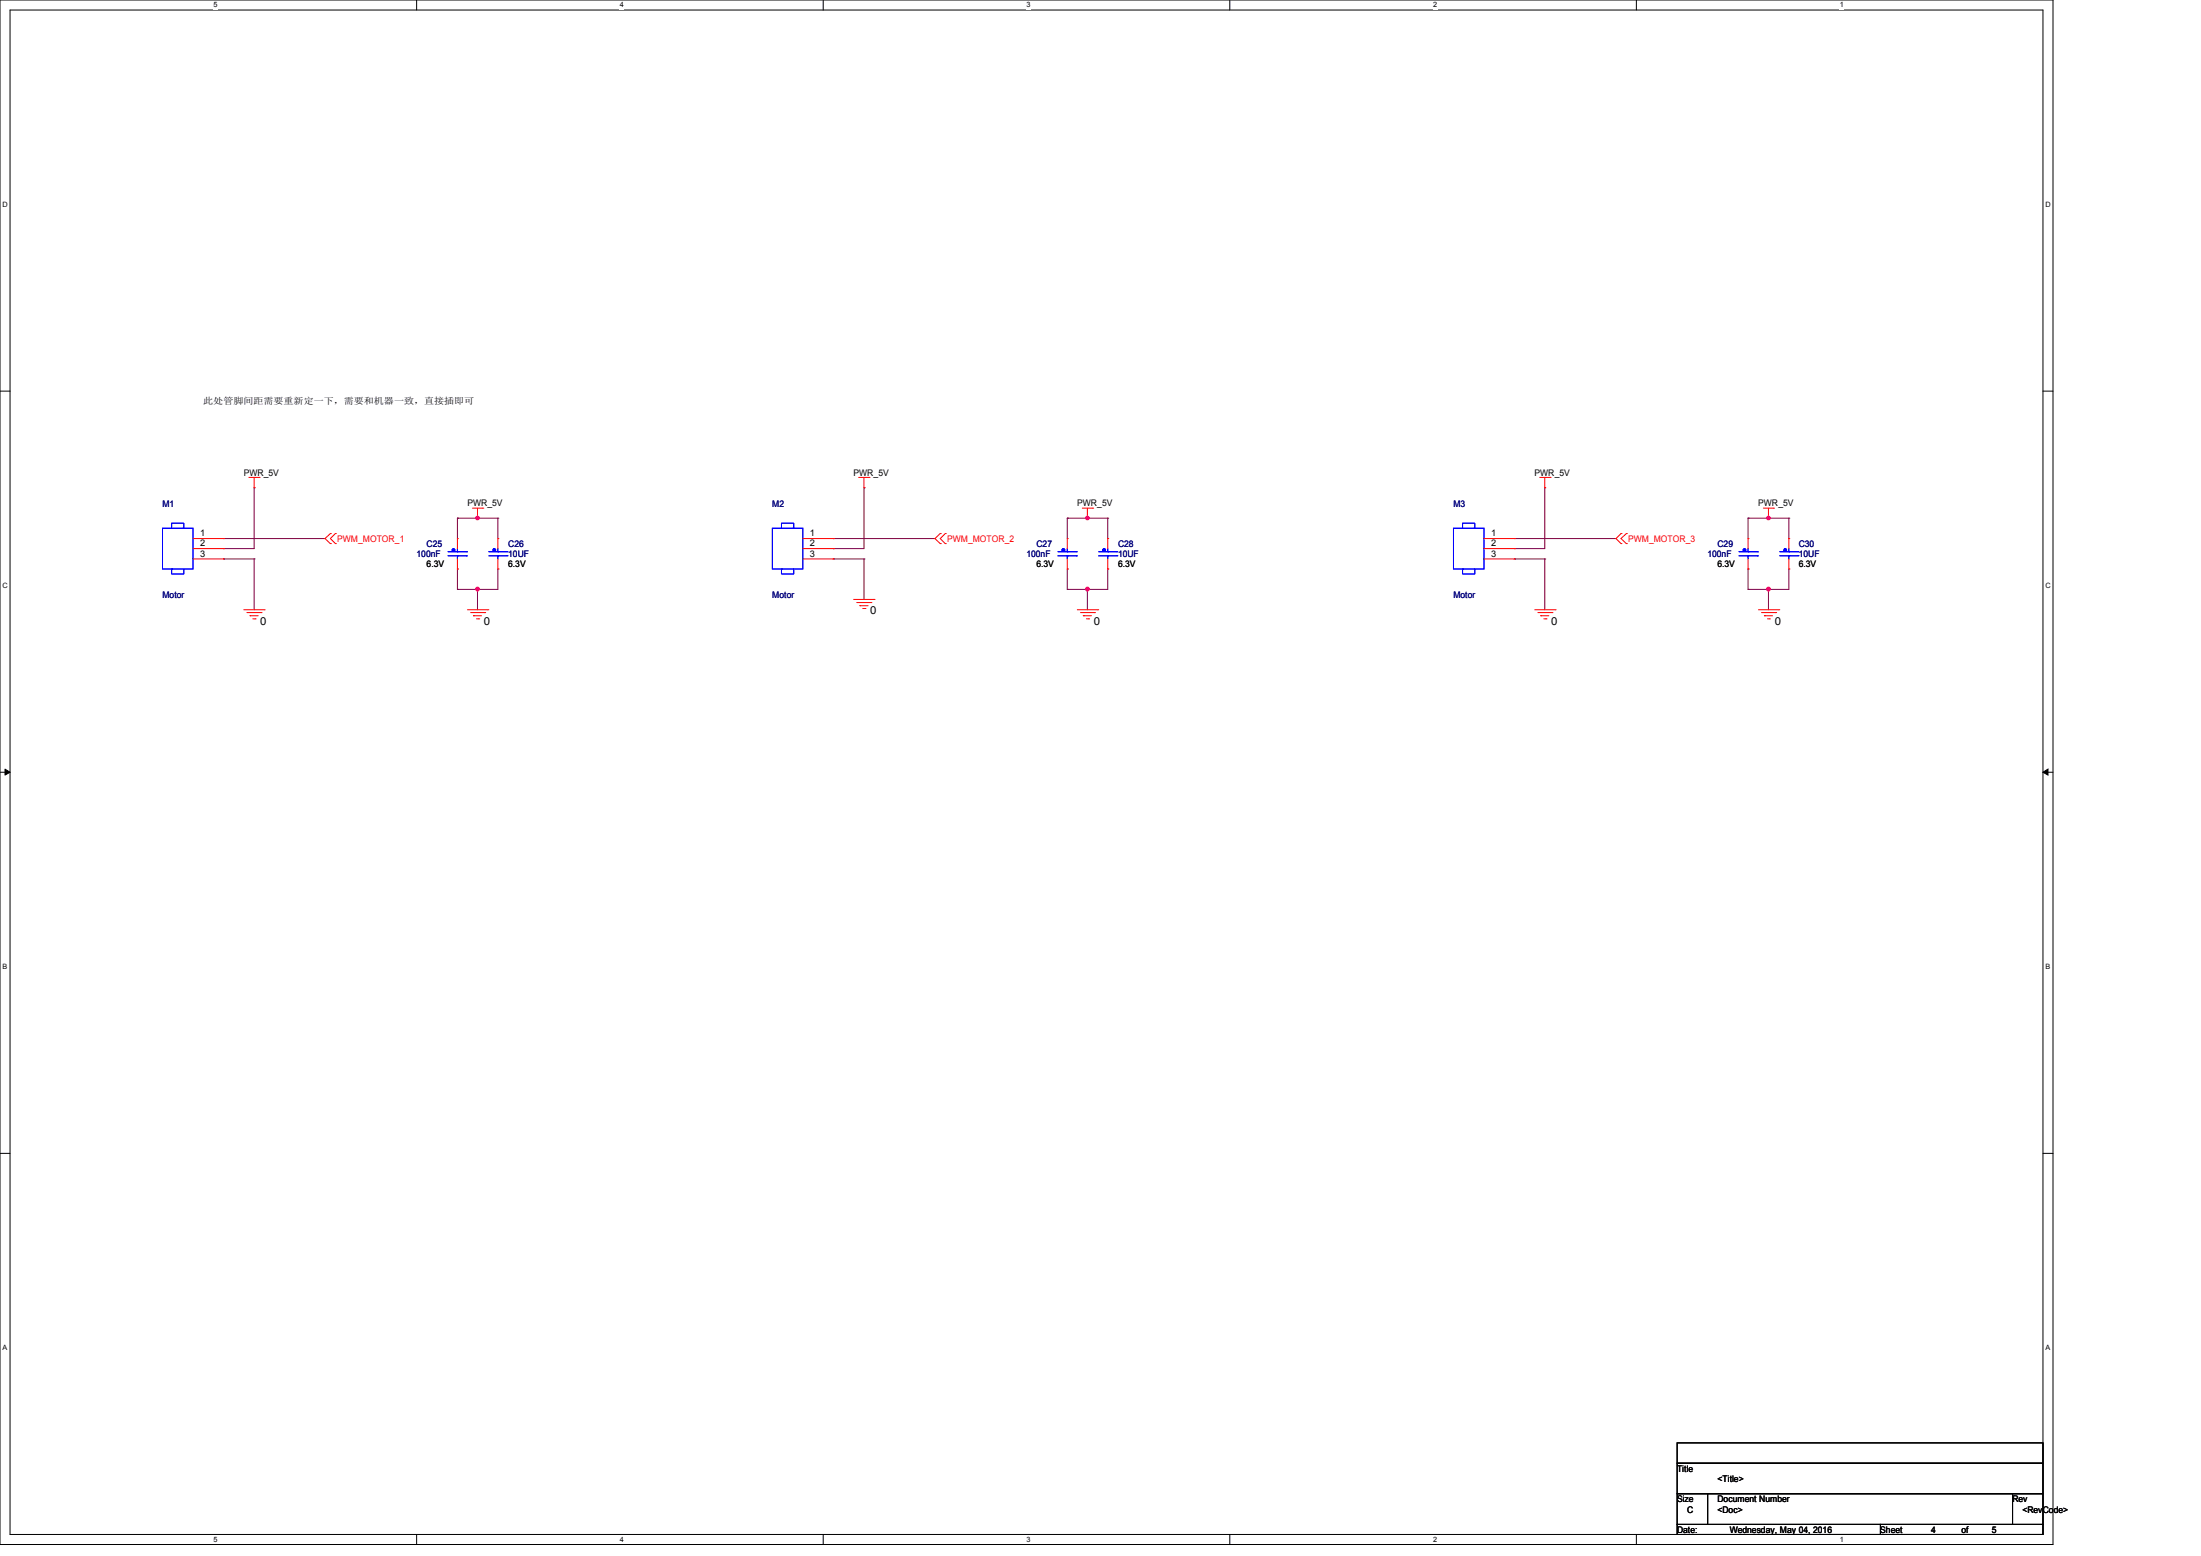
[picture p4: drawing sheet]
<svg xmlns="http://www.w3.org/2000/svg" width="297mm" height="210mm" viewBox="0 0 297 210" stroke-linecap="round" stroke-linejoin="round" font-family="sans-serif">
<path d="M0 0h277v208.4h-277zM1.4 1.4h274.3v205.7h-274.3z" fill="none" stroke="#000" stroke-width=".13"/>
<g fill="#fff">
<path d="M28.8 .1h.5v1.1h-.5z"/>
<path d="M28.8 207.2h.5v1.1h-.5z"/>
</g>
<path d="M56.2 0v1.4M56.2 207.1v1.3" fill="none" stroke="#000" stroke-width=".13"/>
<g fill="#fff">
<path d="M83.7 .1h.5v1.1h-.5z"/>
<path d="M83.7 207.2h.5v1.1h-.5z"/>
</g>
<path d="M111.1 0v1.4M111.1 207.1v1.3" fill="none" stroke="#000" stroke-width=".13"/>
<g fill="#fff">
<path d="M138.5 .1h.6v1.1h-.6z"/>
<path d="M138.5 207.2h.6v1.1h-.6z"/>
</g>
<path d="M165.9 0v1.4M165.9 207.1v1.3" fill="none" stroke="#000" stroke-width=".13"/>
<g fill="#fff">
<path d="M193.4 .1h.5v1.1h-.5z"/>
<path d="M193.4 207.2h.5v1.1h-.5z"/>
</g>
<path d="M220.8 0v1.4M220.8 207.1v1.3" fill="none" stroke="#000" stroke-width=".13"/>
<g fill="#fff">
<path d="M248.2 .1h.6v1.1h-.6z"/>
<path d="M248.2 207.2h.6v1.1h-.6z"/>
<path d="M.3 27.1h.8v1.1h-.8z"/>
<path d="M276 27.1h.7v1.1h-.7z"/>
<path d="M.3 78.5h.8v1.1h-.8z"/>
<path d="M276 78.5h.7v1.1h-.7z"/>
</g>
<path d="M0 52.8h1.4M275.7 52.8h1.3" fill="none" stroke="#000" stroke-width=".13"/>
<g fill="#fff">
<path d="M.3 129.9h.7v1.1h-.7z"/>
<path d="M276 129.9h.6v1.1h-.6z"/>
</g>
<path d="M0 104.2h1.4M275.7 104.2h1.3" fill="none" stroke="#000" stroke-width=".13"/>
<path d="M.7 103.8l.7 .4-.7 .4zM275.7 104.2l.7-.4v.8z" fill="#000" stroke="#000" stroke-width=".13"/>
<g fill="#fff">
<path d="M.3 181.4h.7v1.1h-.7z"/>
<path d="M276 181.4h.6v1.1h-.6z"/>
</g>
<path d="M0 155.7h1.4M275.7 155.7h1.3M226.3 194.7h49.4v2.8h-49.4zM226.3 197.5h49.4v4.1h-49.4zM226.3 201.6h4.1v4.1h-4.1zM226.3 205.7h27.4v1.4h-27.4zM230.4 201.6h41.2v4.1h-41.2zM253.7 205.7h22v1.4h-22zM271.6 201.6h4.1v4.1h-4.1z" fill="none" stroke="#000" stroke-width=".13"/>
<g fill="none" stroke="#800040" stroke-width=".13">
<path d="M30.1 72.7h.1M30.1 75.4h.1M30.1 74h.1M30.1 72.7h13.8M30.1 75.4h4.2M34.3 75.4h.1M34.3 65.8h.1M34.3 65.8v8.2h-4.2M34.3 75.4v6.9M61.7 69.9h.1M61.7 76.8h.1M61.7 79.5h.1"/>
<path d="M61.7 69.9h5.5M61.7 69.9v2.8M61.7 76.8v2.7M64.4 69.9h.1M64.4 79.5h.1M64.4 79.5v2.8M67.2 76.8h.1M67.2 69.9h.1M67.2 76.8v2.7h-5.5M67.2 69.9v2.8M112.4 72.7h.1M112.4 75.4h.1"/>
<path d="M112.4 74h.1M112.4 72.7h13.8M112.4 75.4h4.2M116.6 75.4h.1M116.6 65.8h.1M116.6 65.8v8.2h-4.2M116.6 75.4v5.5M144 69.9h.1M144 76.8h.1M144 79.5h.1M144 69.9h5.5M144 69.9v2.8"/>
<path d="M144 76.8v2.7M146.7 69.9h.1M146.7 79.5h.1M146.7 79.5v2.8M149.5 76.8h.1M149.5 69.9h.1M149.5 76.8v2.7h-5.5M149.5 69.9v2.8M204.3 72.7h.1M204.3 75.4h.1M204.3 74h.1M204.3 72.7h13.8"/>
<path d="M204.3 75.4h4.1M208.4 75.4h.1M208.4 65.8h.1M208.4 65.8v8.2h-4.1M208.4 75.4v6.9M235.9 69.9h.1M235.9 76.8h.1M235.9 79.5h.1M235.9 69.9h5.5M235.9 69.9v2.8M235.9 76.8v2.7M238.6 69.9h.1"/>
<path d="M238.6 79.5h.1M238.6 79.5v2.8M241.4 76.8h.1M241.4 69.9h.1M241.4 76.8v2.7h-5.5M241.4 69.9v2.8"/>
</g>
<g fill="#f0f" stroke="#f0f" stroke-width=".13">
<circle cx="64.4" cy="69.9" r=".24"/>
<circle cx="64.4" cy="79.5" r=".25"/>
<circle cx="146.7" cy="69.9" r=".24"/>
<circle cx="146.7" cy="79.5" r=".25"/>
<circle cx="238.6" cy="69.9" r=".24"/>
<circle cx="238.6" cy="79.5" r=".25"/>
</g>
<g fill="none" stroke="#f00" stroke-width=".13">
<path d="M26 74h4.1M26 75.4h4.1M26 72.7h4.1M30.1 74h.1M30.1 75.4h.1M30.1 72.7h.1M33.6 64.4h1.4M34.3 65.8h.1M34.3 64.4v1.4M35 64.4h.1M44.6 72h.1M44.6 73.4h.1"/>
<path d="M44.6 72l-.7 .7 .7 .7M45.3 73.4h.1M45.3 72h.1M45.3 72l-.7 .7 .7 .7M61.7 72.7h.1M61.7 76.8h.1M61.7 72.7v1.3M61.7 75.4v1.4M63.8 68.6h1.4M64.4 69.9h.1M64.4 68.6v1.3M65.2 68.6h.1"/>
<path d="M67.2 72.7h.1M67.2 76.8h.1M67.2 72.7v1.3M67.2 75.4v1.4M108.3 74h4.1M108.3 75.4h4.1M108.3 72.7h4.1M112.4 74h.1M112.4 75.4h.1M112.4 72.7h.1M115.9 64.4h1.4M116.6 65.8h.1"/>
<path d="M116.6 64.4v1.4M117.3 64.4h.1M126.9 72h.1M126.9 73.4h.1M126.9 72l-.7 .7 .7 .7M127.6 73.4h.1M127.6 72h.1M127.6 72l-.7 .7 .7 .7M144 72.7h.1M144 76.8h.1M144 72.7v1.3M144 75.4v1.4"/>
<path d="M146 68.6h1.4M146.7 69.9h.1M146.7 68.6v1.3M147.4 68.6h.1M149.5 72.7h.1M149.5 76.8h.1M149.5 72.7v1.3M149.5 75.4v1.4M200.2 74h4.1M200.2 75.4h4.1M200.2 72.7h4.1M204.3 74h.1"/>
<path d="M204.3 75.4h.1M204.3 72.7h.1M207.8 64.4h1.4M208.4 65.8h.1M208.4 64.4v1.4M209.2 64.4h.1M218.7 72h.1M218.7 73.4h.1M218.7 72l-.6 .7 .6 .7M219.5 73.4h.1M219.5 72h.1M219.5 72l-.8 .7 .8 .7"/>
<path d="M235.9 72.7h.1M235.9 76.8h.1M235.9 72.7v1.3M235.9 75.4v1.4M238 68.6h1.3M238.6 69.9h.1M238.6 68.6v1.3M239.3 68.6h.1M241.4 72.7h.1M241.4 76.8h.1M241.4 72.7v1.3M241.4 75.4v1.4"/>
<path d="M32.9 82.3h2.7M33.3 82.7h1.9M33.7 83.1h.1M33.7 83.1h1.1M34.1 83.5h.3M34.4 83.5h.1M35.2 82.7h.1M35.6 82.3h.1M63.1 82.3h2.7M63.5 82.7h1.9M63.9 83.1h.1M63.9 83.1h1.1"/>
<path d="M64.3 83.5h.3M64.6 83.5h.1M65.4 82.7h.1M65.8 82.3h.1M115.2 80.9h2.7M115.6 81.3h1.9M116 81.7h.1M116 81.7h1.1M116.4 82.1h.3M116.7 82.1h.1M117.5 81.3h.1M117.9 80.9h.1"/>
<path d="M145.4 82.3h2.7M145.8 82.7h1.9M146.2 83.1h.1M146.2 83.1h1.1M146.6 83.5h.3M146.9 83.5h.1M147.7 82.7h.1M148.1 82.3h.1M207.1 82.3h2.7M207.5 82.7h1.9M207.9 83.1h.1M207.9 83.1h1.1"/>
<path d="M208.3 83.5h.3M208.6 83.5h.1M209.4 82.7h.1M209.8 82.3h.1M237.3 82.3h2.7M237.7 82.7h1.9M238.1 83.1h.1M238.1 83.1h1.1M238.5 83.5h.3M238.8 83.5h.1M239.6 82.7h.1M240 82.3h.1"/>
</g>
<g fill="none" stroke="#00f" stroke-width=".13">
<path d="M21.9 71.3h4.1v5.5h-4.1zM23.2 71.3v-.7h1.6v.7h-.1M23.3 76.8h-.1v.7h1.6v-.7M60.5 75h2.4M60.5 74.5h2.4M61.7 75h.1M61.7 74.5h.1M61.7 74v.5M61.7 75v.4M62.9 75h.1M62.9 74.5h.1M66 75h2.4"/>
<path d="M66 74.5h2.4M67.2 75h.1M67.2 74.5h.1M67.2 74v.5M67.2 75v.4M68.4 75h.1M68.4 74.5h.1M104.2 71.3h4.1v5.5h-4.1zM105.5 71.3v-.7h1.6v.7h-.1M105.6 76.8h-.1v.7h1.6v-.7M142.7 75h2.5M142.7 74.5h2.5"/>
<path d="M144 75h.1M144 74.5h.1M144 74v.5M144 75v.4M145.2 75h.1M145.2 74.5h.1M148.3 75h2.4M148.3 74.5h2.4M149.5 75h.1M149.5 74.5h.1M149.5 74v.5M149.5 75v.4"/>
<path d="M150.7 75h.1M150.7 74.5h.1M196.1 71.3h4.1v5.5h-4.1zM197.4 71.3v-.7h1.6v.7h-.1M197.5 76.8h-.1v.7h1.6v-.7M234.7 75h2.5M234.7 74.5h2.5M235.9 75h.1M235.9 74.5h.1M235.9 74v.5M235.9 75v.4M237.2 75h.1"/>
<path d="M237.2 74.5h.1M240.2 75h2.4M240.2 74.5h2.4M241.4 75h.1M241.4 74.5h.1M241.4 74v.5M241.4 75v.4M242.6 75h.1M242.6 74.5h.1"/>
</g>
<g fill="#00f" stroke="#00f" stroke-width=".13">
<circle cx="149" cy="74.2" r=".19"/>
<circle cx="240.9" cy="74.2" r=".19"/>
<circle cx="61.2" cy="74.2" r=".19"/>
<circle cx="66.7" cy="74.2" r=".19"/>
<circle cx="143.5" cy="74.2" r=".19"/>
<circle cx="235.4" cy="74.2" r=".19"/>
</g>
<g font-size="1.5">
<text x="117.4" y="82.9">0</text>
<text x="35.1" y="84.3">0</text>
<text x="65.3" y="84.3">0</text>
<text x="147.6" y="84.3">0</text>
<text x="209.3" y="84.3">0</text>
<text x="239.5" y="84.3">0</text>
</g>
<g font-size="1.2">
<text x="27.4" y="54.5">此处管脚间距需要重新定一下，需要和机器一致，直接插即可</text>
<text x="32.9" y="64.2">PWR_5V</text>
<text x="115.2" y="64.2">PWR_5V</text>
<text x="207.1" y="64.2">PWR_5V</text>
<text x="63.1" y="68.3">PWR_5V</text>
<text x="145.4" y="68.3">PWR_5V</text>
<text x="237.3" y="68.3">PWR_5V</text>
<text x="27" y="73.7">2</text>
<text x="27" y="75.1">3</text>
<text x="27" y="72.4">1</text>
<text x="57.6" y="76.6">6.3V</text>
<text x="68.6" y="76.6">6.3V</text>
<text x="109.3" y="73.7">2</text>
<text x="109.3" y="75.1">3</text>
<text x="109.3" y="72.4">1</text>
<text x="139.9" y="76.6">6.3V</text>
<text x="150.9" y="76.6">6.3V</text>
<text x="201.2" y="73.7">2</text>
<text x="201.2" y="75.1">3</text>
<text x="201.2" y="72.4">1</text>
<text x="231.8" y="76.6">6.3V</text>
<text x="242.7" y="76.6">6.3V</text>
<text x="226.3" y="198.6">Title</text>
<text x="226.3" y="202.7">Size</text>
<text x="231.8" y="202.7">Document Number</text>
<text x="231.8" y="200">&lt;Title&gt;</text>
<text x="271.5" y="202.7">Rev</text>
<text x="226.3" y="206.9">Date:</text>
<text x="227.6" y="204.1">C</text>
<text x="231.8" y="204.1">&lt;Doc&gt;</text>
<text x="233.4" y="206.9">Wednesday, May 04, 2016</text>
<text x="253.7" y="206.9">Sheet</text>
<text x="260.6" y="206.9">4</text>
<text x="264.7" y="206.9">of</text>
<text x="268.8" y="206.9">5</text>
<text x="272.9" y="204.1">&lt;RevCode&gt;</text>
</g>
<g font-size="1.2" fill="#000080">
<text x="21.9" y="68.5">M1</text>
<text x="104.2" y="68.5">M2</text>
<text x="196.1" y="68.5">M3</text>
<text x="56.2" y="75.2">100nF</text>
<text x="57.6" y="73.8">C25</text>
<text x="68.6" y="73.8">C26</text>
<text x="68.6" y="75.2">10UF</text>
<text x="138.5" y="75.2">100nF</text>
<text x="139.9" y="73.8">C27</text>
<text x="150.9" y="73.8">C28</text>
<text x="150.9" y="75.2">10UF</text>
<text x="230.4" y="75.2">100nF</text>
<text x="231.8" y="73.8">C29</text>
<text x="242.7" y="73.8">C30</text>
<text x="242.7" y="75.2">10UF</text>
<text x="21.9" y="80.7">Motor</text>
<text x="104.2" y="80.7">Motor</text>
<text x="196.1" y="80.7">Motor</text>
</g>
<g font-size="1.2" fill="#f00">
<text x="45.5" y="73.2">PWM_MOTOR_1</text>
<text x="127.8" y="73.2">PWM_MOTOR_2</text>
<text x="219.7" y="73.2">PWM_MOTOR_3</text>
</g>
<g font-size="1">
<text x="28.8" y="1">5</text>
<text x="83.7" y="1">4</text>
<text x="138.5" y="1">3</text>
<text x="193.4" y="1">2</text>
<text x="248.3" y="1">1</text>
<text x=".3" y="27.9">D</text>
<text x="276" y="27.9">D</text>
<text x=".3" y="79.4">C</text>
<text x="276" y="79.4">C</text>
<text x=".3" y="130.8">B</text>
<text x="276" y="130.8">B</text>
<text x=".3" y="182.2">A</text>
<text x="276" y="182.2">A</text>
<text x="28.8" y="208.1">5</text>
<text x="83.7" y="208.1">4</text>
<text x="138.5" y="208.1">3</text>
<text x="193.4" y="208.1">2</text>
<text x="248.3" y="208.1">1</text>
</g>
</svg>
